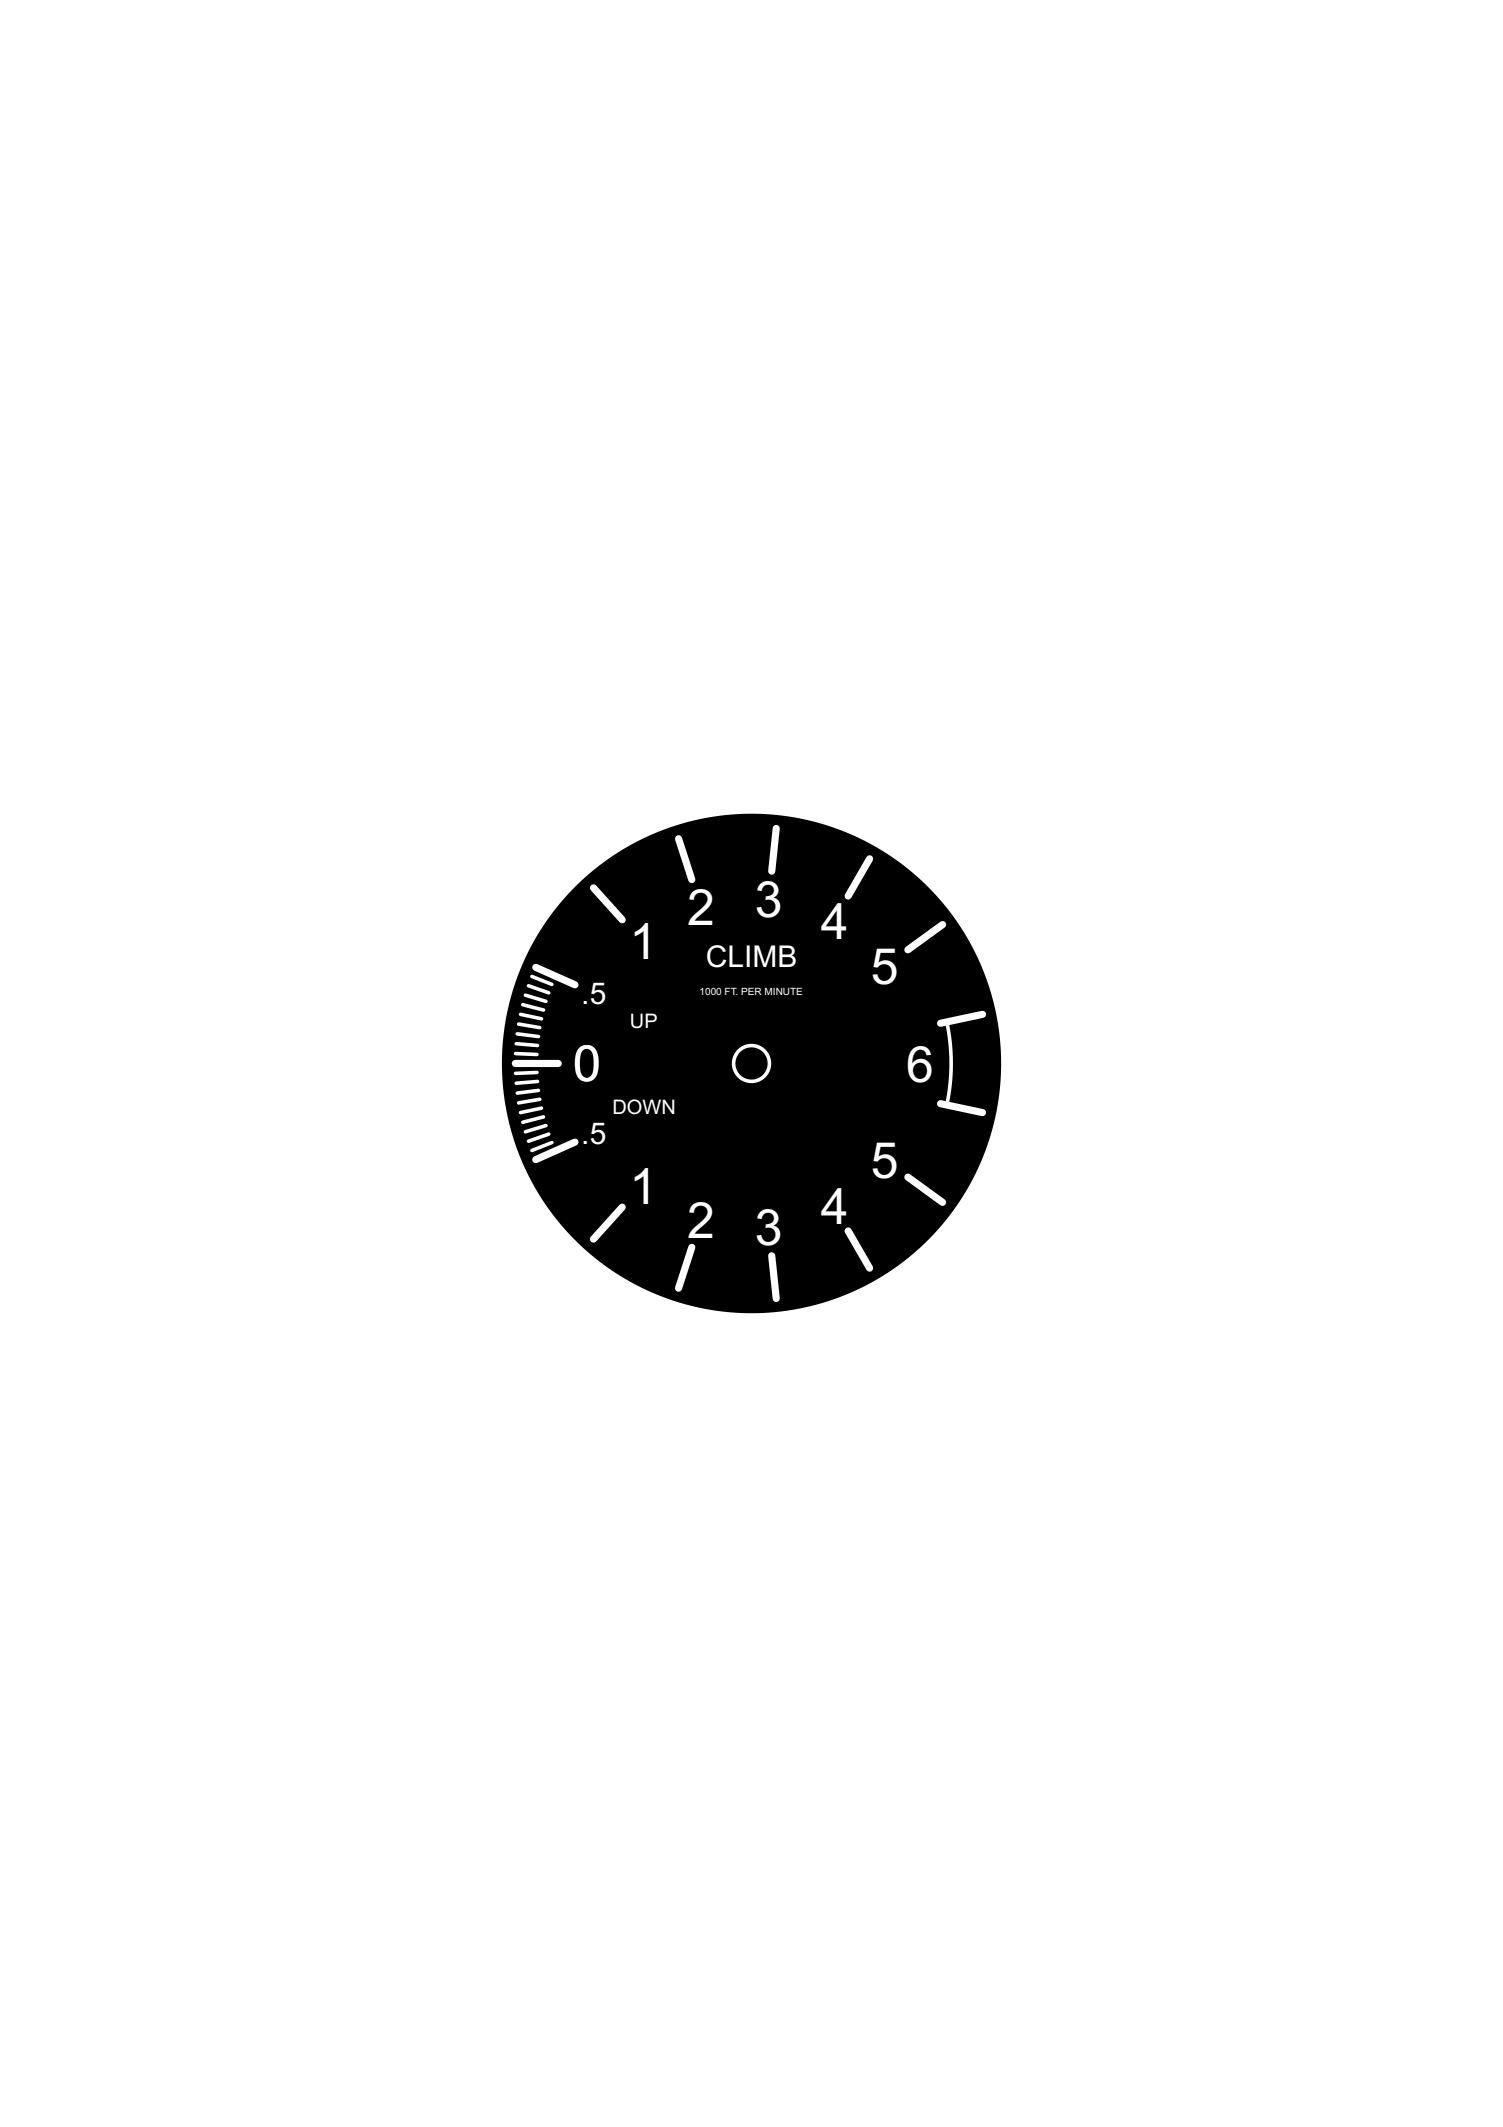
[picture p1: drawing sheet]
<svg xmlns="http://www.w3.org/2000/svg" width="210mm" height="297mm" viewBox="0 0 210 297" stroke-linecap="round" stroke-linejoin="round" font-family="sans-serif">
<circle cx="104.9" cy="148.5" r="35" fill="#000"/>
<circle cx="104.9" cy="148.5" r="35" fill="none" stroke="#fff" stroke-width=".25"/>
<g fill="none" stroke="#fff" stroke-width="1">
<path d="M94.8 117.1l1.8 5.7M108.4 115.7l-.6 6M121.4 119.9l-3 5.2M74.8 135.1l5.5 2.4M82.9 124l4 4.4M131.6 129.1l-4.8 3.5M72 148.5h6M80.3 159.5l-5.5 2.4M131.4 154.1l5.8 1.3M137.2 141.7l-5.8 1.2M86.9 168.6l-4 4.4M96.6 174.2l-1.8 5.7"/>
<path d="M107.8 175.4l.6 5.9M118.4 171.9l3 5.2M126.8 164.4l4.8 3.5"/>
</g>
<g fill="none" stroke="#fff" stroke-width=".5">
<path d="M73.4 139l2.8 .8M73.8 137.7l2.8 .9M74.3 136.4l2.8 1.1M72 148.5h3M72 147.1l3 .2M72.1 145.8l3 .2M72.2 144.4l3 .4M72.4 143l3 .5M72.7 141.7l2.9 .6M73 140.3l2.9 .8M75 149.8l-3 .1M75.1 151l-3 .3"/>
<path d="M75.2 152.3l-3 .4M75.4 153.5l-3 .5M75.6 154.8l-2.9 .6M75.9 156l-2.9 .7M76.2 157.2l-2.8 .9M76.6 158.4l-2.8 1M77.1 159.6l-2.8 1.1M132.2 142.7l.5 2.9 .1 2.9-.1 3-.5 2.8"/>
<circle cx="105" cy="148.5" r="2.5"/>
</g>
<g font-size="7" fill="#fff">
<text x="96" y="129.1">2</text>
<text x="105.4" y="128.1">3</text>
<text x="114.6" y="131.1">4</text>
<text x="87.9" y="133.9">1</text>
<text x="121.6" y="137.4">5</text>
<text x="80" y="151">0</text>
<text x="126.6" y="151.1">6</text>
<text x="121.6" y="164.5">5</text>
<text x="87.9" y="168.1">1</text>
<text x="96" y="172.9">2</text>
<text x="105.4" y="173.9">3</text>
<text x="114.6" y="170.9">4</text>
</g>
<g font-size="4.2" fill="#fff">
<text x="98.6" y="135">CLIMB</text>
<text x="81.2" y="140.2">.5</text>
<text x="81.2" y="159.7">.5</text>
</g>
<g font-size="2.8" fill="#fff">
<text x="88" y="143.5">UP</text>
<text x="85.5" y="155.5">DOWN</text>
</g>
<text font-size="1.4" fill="#fff" x="97.7" y="139">1000 FT. PER MINUTE</text>
</svg>
